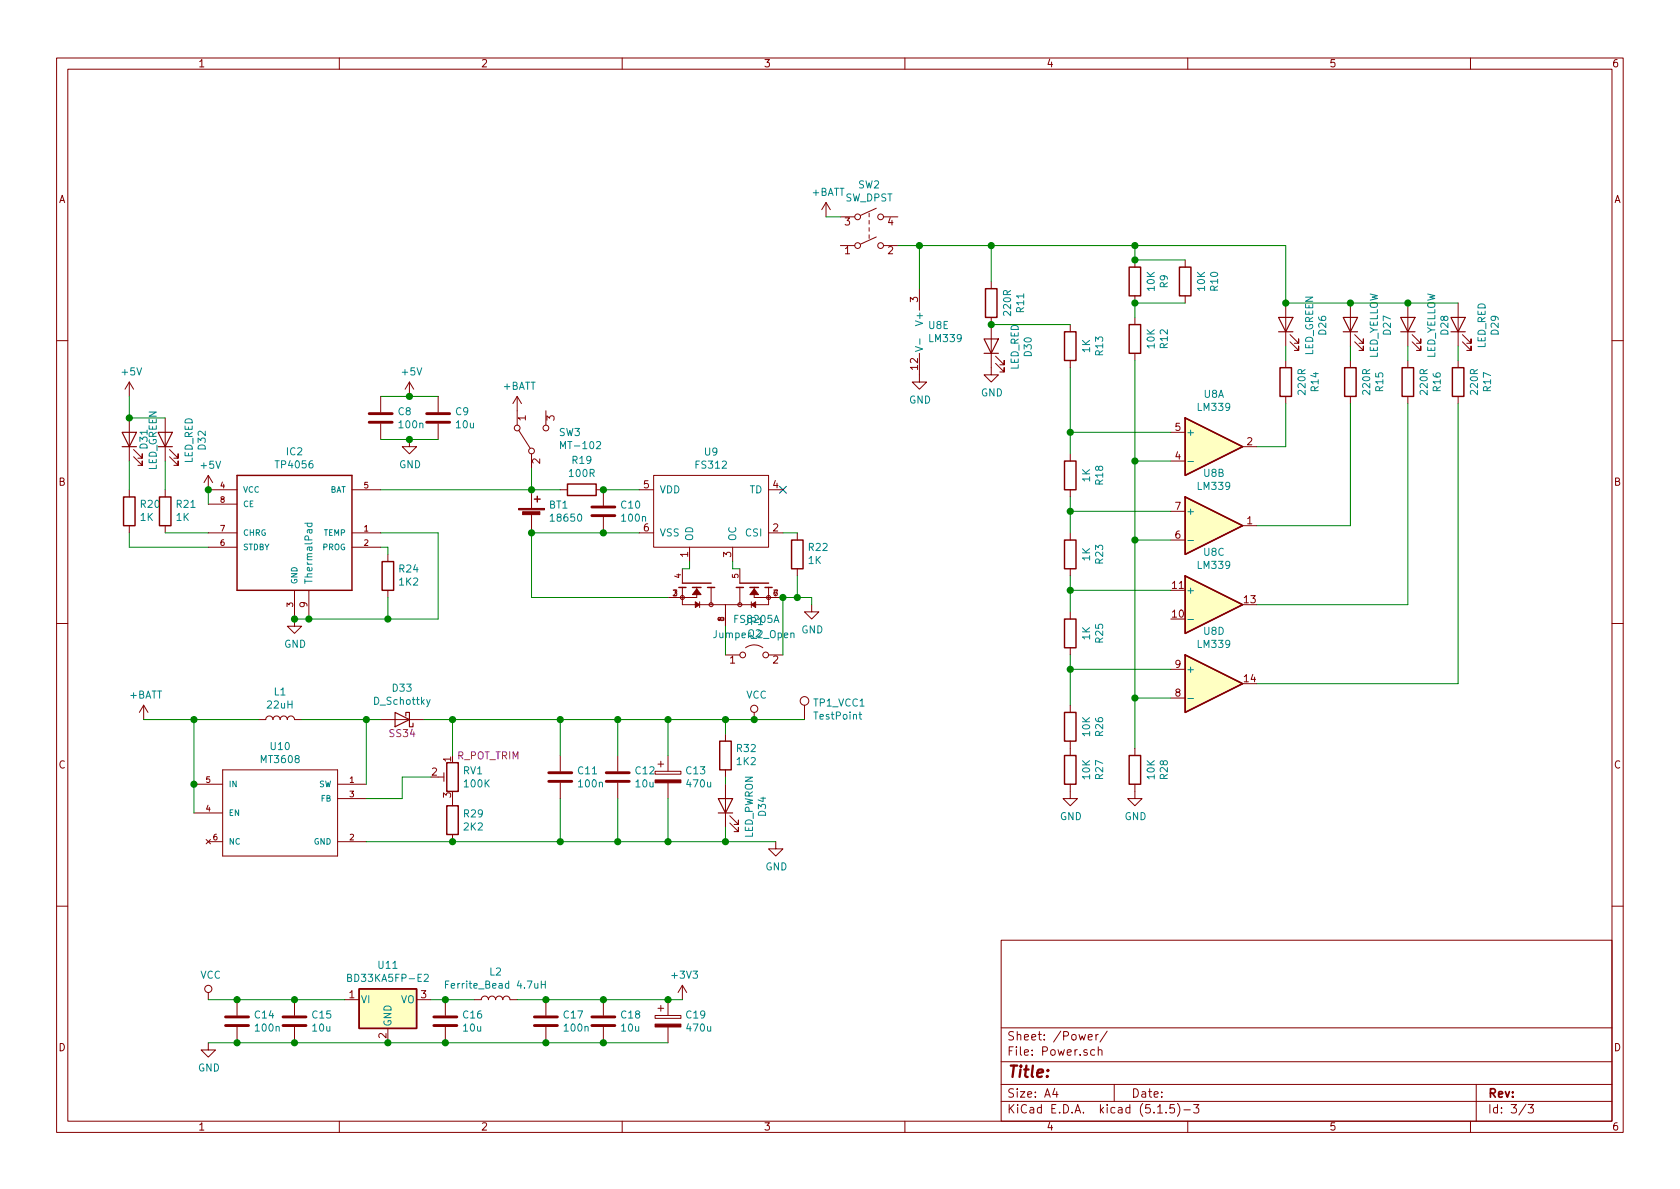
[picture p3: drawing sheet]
EESchema Schematic File Version 4
EELAYER 30 0
EELAYER END
$Descr A4 11693 8268
encoding utf-8
Sheet 3 3
Title ""
Date ""
Rev ""
Comp ""
Comment1 ""
Comment2 ""
Comment3 ""
Comment4 ""
$EndDescr
$Comp
L TrackRay_Library:FS8205A Q2
U 1 1
P 5050 4150
F 0 "Q2" V 5300 4300 50  0000 L CNN
F 1 "FS8205A" V 5200 4200 50  0000 L CNN
F 2 "Package_SO:TSSOP-8_4.4x3mm_P0.65mm" H 5050 4150 50  0001 L BNN
F 3 "IPC 7351B" H 5050 4150 50  0001 L BNN
F 4 "1.2mm" H 5050 4150 50  0001 L BNN "Field4"
F 5 "Fortune Semiconductor" H 5050 4150 50  0001 L BNN "Field5"
F 6 "1.7" H 5050 4150 50  0001 L BNN "Field6"
	1    5050 4150
	0    1    1    0   
$EndComp
$Comp
L TrackRay_Library:FS312 U9
U 1 1
P 4950 3200
F 0 "U9" H 4950 3265 50  0000 C CNN
F 1 "FS312" H 4950 3174 50  0000 C CNN
F 2 "Package_TO_SOT_SMD:SOT-23-6" H 4950 3200 50  0001 C CNN
F 3 "" H 4950 3200 50  0001 C CNN
	1    4950 3200
	1    0    0    -1  
$EndComp
$Comp
L Device:Battery_Cell BT1
U 1 1
P 3700 3600
F 0 "BT1" H 3818 3696 50  0000 L CNN
F 1 "18650" H 3818 3605 50  0000 L CNN
F 2 "Battery:BatteryHolder_MPD_BH-18650-PC2" V 3700 3660 50  0001 C CNN
F 3 "~" V 3700 3660 50  0001 C CNN
	1    3700 3600
	1    0    0    -1  
$EndComp
$Comp
L Device:R R19
U 1 1
P 4050 3400
F 0 "R19" V 3843 3400 50  0000 C CNN
F 1 "100R" V 3934 3400 50  0000 C CNN
F 2 "Resistor_SMD:R_0805_2012Metric" V 3980 3400 50  0001 C CNN
F 3 "~" H 4050 3400 50  0001 C CNN
	1    4050 3400
	0    1    1    0   
$EndComp
Wire Wire Line
	4450 3700 4200 3700
Wire Wire Line
	3700 3400 3900 3400
Wire Wire Line
	4200 3400 4450 3400
$Comp
L Device:C C10
U 1 1
P 4200 3550
F 0 "C10" H 4315 3596 50  0000 L CNN
F 1 "100n" H 4315 3505 50  0000 L CNN
F 2 "Capacitor_SMD:C_0805_2012Metric" H 4238 3400 50  0001 C CNN
F 3 "~" H 4200 3550 50  0001 C CNN
	1    4200 3550
	1    0    0    -1  
$EndComp
Connection ~ 4200 3400
Connection ~ 4200 3700
Wire Wire Line
	4200 3700 3700 3700
Wire Wire Line
	4750 3950 4800 3950
Wire Wire Line
	4800 3950 4800 3900
Wire Wire Line
	5150 3950 5100 3950
Wire Wire Line
	5100 3950 5100 3900
Wire Wire Line
	3700 4150 3700 3700
Connection ~ 3700 3700
Wire Wire Line
	5650 4150 5650 4200
$Comp
L power:GND #PWR049
U 1 1
P 5650 4200
F 0 "#PWR049" H 5650 3950 50  0001 C CNN
F 1 "GND" H 5655 4027 50  0000 C CNN
F 2 "" H 5650 4200 50  0001 C CNN
F 3 "" H 5650 4200 50  0001 C CNN
	1    5650 4200
	1    0    0    -1  
$EndComp
$Comp
L Device:R R22
U 1 1
P 5550 3850
F 0 "R22" H 5480 3804 50  0000 R CNN
F 1 "1K" H 5480 3895 50  0000 R CNN
F 2 "Resistor_SMD:R_0805_2012Metric" V 5480 3850 50  0001 C CNN
F 3 "~" H 5550 3850 50  0001 C CNN
	1    5550 3850
	-1   0    0    1   
$EndComp
Wire Wire Line
	5450 3700 5550 3700
Wire Wire Line
	5550 4000 5550 4150
Connection ~ 5550 4150
Wire Wire Line
	5550 4150 5650 4150
NoConn ~ 5450 3400
$Comp
L power:+BATT #PWR046
U 1 1
P 3600 2850
F 0 "#PWR046" H 3600 2700 50  0001 C CNN
F 1 "+BATT" H 3615 3023 50  0000 C CNN
F 2 "" H 3600 2850 50  0001 C CNN
F 3 "" H 3600 2850 50  0001 C CNN
	1    3600 2850
	1    0    0    -1  
$EndComp
Connection ~ 3700 3400
Wire Wire Line
	3700 3250 3700 3400
$Comp
L power:GND #PWR050
U 1 1
P 2050 4300
F 0 "#PWR050" H 2050 4050 50  0001 C CNN
F 1 "GND" H 2055 4127 50  0000 C CNN
F 2 "" H 2050 4300 50  0001 C CNN
F 3 "" H 2050 4300 50  0001 C CNN
	1    2050 4300
	1    0    0    -1  
$EndComp
Wire Wire Line
	3700 3400 2650 3400
$Comp
L Device:R R24
U 1 1
P 2700 4000
F 0 "R24" H 2630 3954 50  0000 R CNN
F 1 "1K2" H 2630 4045 50  0000 R CNN
F 2 "Resistor_SMD:R_0805_2012Metric" V 2630 4000 50  0001 C CNN
F 3 "~" H 2700 4000 50  0001 C CNN
	1    2700 4000
	-1   0    0    1   
$EndComp
Wire Wire Line
	2700 3850 2700 3800
Wire Wire Line
	2700 3800 2650 3800
Wire Wire Line
	2700 4150 2700 4300
$Comp
L power:+5V #PWR048
U 1 1
P 1450 3400
F 0 "#PWR048" H 1450 3250 50  0001 C CNN
F 1 "+5V" H 1465 3573 50  0000 C CNN
F 2 "" H 1450 3400 50  0001 C CNN
F 3 "" H 1450 3400 50  0001 C CNN
	1    1450 3400
	1    0    0    -1  
$EndComp
Wire Wire Line
	2650 3700 3050 3700
Wire Wire Line
	3050 3700 3050 4300
Wire Wire Line
	3050 4300 2700 4300
Connection ~ 2700 4300
$Comp
L Device:C C?
U 1 1
P 2650 2900
AR Path="/5E4564D5" Ref="C?"  Part="1" 
AR Path="/5E5ABCE4/5E4564D5" Ref="C8"  Part="1" 
F 0 "C8" H 2765 2946 50  0000 L CNN
F 1 "100n" H 2765 2855 50  0000 L CNN
F 2 "Capacitor_SMD:C_0805_2012Metric" H 2688 2750 50  0001 C CNN
F 3 "~" H 2650 2900 50  0001 C CNN
	1    2650 2900
	1    0    0    -1  
$EndComp
$Comp
L Device:C C?
U 1 1
P 3050 2900
AR Path="/5E4564DB" Ref="C?"  Part="1" 
AR Path="/5E5ABCE4/5E4564DB" Ref="C9"  Part="1" 
F 0 "C9" H 3165 2946 50  0000 L CNN
F 1 "10u" H 3165 2855 50  0000 L CNN
F 2 "Capacitor_SMD:C_0805_2012Metric" H 3088 2750 50  0001 C CNN
F 3 "~" H 3050 2900 50  0001 C CNN
	1    3050 2900
	1    0    0    -1  
$EndComp
Wire Wire Line
	2650 2750 2850 2750
Wire Wire Line
	2650 3050 2850 3050
$Comp
L power:GND #PWR?
U 1 1
P 2850 3050
AR Path="/5E4564E3" Ref="#PWR?"  Part="1" 
AR Path="/5E5ABCE4/5E4564E3" Ref="#PWR047"  Part="1" 
F 0 "#PWR047" H 2850 2800 50  0001 C CNN
F 1 "GND" H 2855 2877 50  0000 C CNN
F 2 "" H 2850 3050 50  0001 C CNN
F 3 "" H 2850 3050 50  0001 C CNN
	1    2850 3050
	1    0    0    -1  
$EndComp
Connection ~ 2850 3050
Wire Wire Line
	2850 3050 3050 3050
$Comp
L power:+5V #PWR?
U 1 1
P 2850 2750
AR Path="/5E4564EB" Ref="#PWR?"  Part="1" 
AR Path="/5E5ABCE4/5E4564EB" Ref="#PWR045"  Part="1" 
F 0 "#PWR045" H 2850 2600 50  0001 C CNN
F 1 "+5V" H 2865 2923 50  0000 C CNN
F 2 "" H 2850 2750 50  0001 C CNN
F 3 "" H 2850 2750 50  0001 C CNN
	1    2850 2750
	1    0    0    -1  
$EndComp
Connection ~ 2850 2750
Wire Wire Line
	2850 2750 3050 2750
$Comp
L Device:R R21
U 1 1
P 1150 3550
F 0 "R21" H 1080 3504 50  0000 R CNN
F 1 "1K" H 1080 3595 50  0000 R CNN
F 2 "Resistor_SMD:R_0805_2012Metric" V 1080 3550 50  0001 C CNN
F 3 "~" H 1150 3550 50  0001 C CNN
	1    1150 3550
	-1   0    0    1   
$EndComp
$Comp
L Device:R R20
U 1 1
P 900 3550
F 0 "R20" H 830 3504 50  0000 R CNN
F 1 "1K" H 830 3595 50  0000 R CNN
F 2 "Resistor_SMD:R_0805_2012Metric" V 830 3550 50  0001 C CNN
F 3 "~" H 900 3550 50  0001 C CNN
	1    900  3550
	-1   0    0    1   
$EndComp
Connection ~ 2050 4300
Wire Wire Line
	2700 4300 2150 4300
$Comp
L TrackRay_Library:TP4056 IC2
U 1 1
P 2050 3700
F 0 "IC2" H 2050 4267 50  0000 C CNN
F 1 "TP4056" H 2050 4176 50  0000 C CNN
F 2 "Package_SO:SOIC-8-1EP_3.9x4.9mm_P1.27mm_EP2.514x3.2mm_ThermalVias" H 2050 3700 50  0001 L BNN
F 3 "" H 2050 3700 50  0001 C CNN
	1    2050 3700
	1    0    0    -1  
$EndComp
Wire Wire Line
	1450 3800 900  3800
Wire Wire Line
	900  3800 900  3700
Wire Wire Line
	1150 3700 1450 3700
$Comp
L Device:LED D?
U 1 1
P 900 3050
AR Path="/5E3F1355/5E468EBE" Ref="D?"  Part="1" 
AR Path="/5E5ABCE4/5E468EBE" Ref="D31"  Part="1" 
F 0 "D31" H 900 2950 50  0000 C CNN
F 1 "LED_GREEN" H 893 2886 50  0000 C CNN
F 2 "LED_THT:LED_D3.0mm" H 900 3050 50  0001 C CNN
F 3 "~" H 900 3050 50  0001 C CNN
	1    900  3050
	0    -1   -1   0   
$EndComp
Wire Wire Line
	900  3200 900  3400
Wire Wire Line
	1150 3200 1150 3400
$Comp
L power:+5V #PWR044
U 1 1
P 900 2750
F 0 "#PWR044" H 900 2600 50  0001 C CNN
F 1 "+5V" H 915 2923 50  0000 C CNN
F 2 "" H 900 2750 50  0001 C CNN
F 3 "" H 900 2750 50  0001 C CNN
	1    900  2750
	1    0    0    -1  
$EndComp
Wire Wire Line
	900  2750 900  2900
Wire Wire Line
	1150 2900 900  2900
Connection ~ 900  2900
Wire Wire Line
	1450 3500 1450 3400
Connection ~ 1450 3400
$Comp
L Device:C C?
U 1 1
P 1650 7100
AR Path="/5E472C18" Ref="C?"  Part="1" 
AR Path="/5E5ABCE4/5E472C18" Ref="C14"  Part="1" 
F 0 "C14" H 1765 7146 50  0000 L CNN
F 1 "100n" H 1765 7055 50  0000 L CNN
F 2 "Capacitor_SMD:C_0805_2012Metric" H 1688 6950 50  0001 C CNN
F 3 "~" H 1650 7100 50  0001 C CNN
	1    1650 7100
	1    0    0    -1  
$EndComp
$Comp
L Device:C C?
U 1 1
P 2050 7100
AR Path="/5E472C1E" Ref="C?"  Part="1" 
AR Path="/5E5ABCE4/5E472C1E" Ref="C15"  Part="1" 
F 0 "C15" H 2165 7146 50  0000 L CNN
F 1 "10u" H 2165 7055 50  0000 L CNN
F 2 "Capacitor_SMD:C_0805_2012Metric" H 2088 6950 50  0001 C CNN
F 3 "~" H 2050 7100 50  0001 C CNN
	1    2050 7100
	1    0    0    -1  
$EndComp
Wire Wire Line
	1650 7250 1450 7250
$Comp
L power:GND #PWR?
U 1 1
P 1450 7250
AR Path="/5E472C26" Ref="#PWR?"  Part="1" 
AR Path="/5E5ABCE4/5E472C26" Ref="#PWR058"  Part="1" 
F 0 "#PWR058" H 1450 7000 50  0001 C CNN
F 1 "GND" H 1455 7077 50  0000 C CNN
F 2 "" H 1450 7250 50  0001 C CNN
F 3 "" H 1450 7250 50  0001 C CNN
	1    1450 7250
	1    0    0    -1  
$EndComp
$Comp
L Device:C C?
U 1 1
P 3800 7100
AR Path="/5E473DC1" Ref="C?"  Part="1" 
AR Path="/5E5ABCE4/5E473DC1" Ref="C17"  Part="1" 
F 0 "C17" H 3915 7146 50  0000 L CNN
F 1 "100n" H 3915 7055 50  0000 L CNN
F 2 "Capacitor_SMD:C_0805_2012Metric" H 3838 6950 50  0001 C CNN
F 3 "~" H 3800 7100 50  0001 C CNN
	1    3800 7100
	1    0    0    -1  
$EndComp
$Comp
L Device:C C?
U 1 1
P 4200 7100
AR Path="/5E473DC7" Ref="C?"  Part="1" 
AR Path="/5E5ABCE4/5E473DC7" Ref="C18"  Part="1" 
F 0 "C18" H 4315 7146 50  0000 L CNN
F 1 "10u" H 4315 7055 50  0000 L CNN
F 2 "Capacitor_SMD:C_0805_2012Metric" H 4238 6950 50  0001 C CNN
F 3 "~" H 4200 7100 50  0001 C CNN
	1    4200 7100
	1    0    0    -1  
$EndComp
$Comp
L Device:CP C19
U 1 1
P 4650 7100
F 0 "C19" H 4768 7146 50  0000 L CNN
F 1 "470u" H 4768 7055 50  0000 L CNN
F 2 "Capacitor_THT:CP_Radial_D10.0mm_P5.00mm" H 4688 6950 50  0001 C CNN
F 3 "~" H 4650 7100 50  0001 C CNN
	1    4650 7100
	1    0    0    -1  
$EndComp
Wire Wire Line
	4650 6950 4750 6950
Connection ~ 4200 6950
Wire Wire Line
	4650 7250 4200 7250
Connection ~ 4200 7250
$Comp
L power:+3V3 #PWR057
U 1 1
P 4750 6950
F 0 "#PWR057" H 4750 6800 50  0001 C CNN
F 1 "+3V3" H 4765 7123 50  0000 C CNN
F 2 "" H 4750 6950 50  0001 C CNN
F 3 "" H 4750 6950 50  0001 C CNN
	1    4750 6950
	1    0    0    -1  
$EndComp
Wire Wire Line
	3800 6950 4200 6950
Wire Wire Line
	1650 6950 1450 6950
Wire Wire Line
	2400 6950 2050 6950
Connection ~ 2050 6950
Connection ~ 1650 6950
Wire Wire Line
	1650 6950 2050 6950
Connection ~ 2050 7250
$Comp
L Device:L L2
U 1 1
P 3450 6950
F 0 "L2" V 3640 6950 50  0000 C CNN
F 1 "Ferrite_Bead 4.7uH" V 3549 6950 50  0000 C CNN
F 2 "Inductor_SMD:L_1206_3216Metric" H 3450 6950 50  0001 C CNN
F 3 "~" H 3450 6950 50  0001 C CNN
F 4 "C1049" V 3450 6950 50  0001 C CNN "LCSC2"
	1    3450 6950
	0    -1   -1   0   
$EndComp
$Comp
L Device:C C?
U 1 1
P 3100 7100
AR Path="/5E48189B" Ref="C?"  Part="1" 
AR Path="/5E5ABCE4/5E48189B" Ref="C16"  Part="1" 
F 0 "C16" H 3215 7146 50  0000 L CNN
F 1 "10u" H 3215 7055 50  0000 L CNN
F 2 "Capacitor_SMD:C_0805_2012Metric" H 3138 6950 50  0001 C CNN
F 3 "~" H 3100 7100 50  0001 C CNN
	1    3100 7100
	1    0    0    -1  
$EndComp
Connection ~ 3800 7250
Connection ~ 3100 7250
Wire Wire Line
	3100 7250 3800 7250
Wire Wire Line
	3800 6950 3600 6950
Connection ~ 3800 6950
Wire Wire Line
	3300 6950 3100 6950
Connection ~ 3100 6950
Wire Wire Line
	3100 6950 3000 6950
Wire Wire Line
	3800 7250 4200 7250
Connection ~ 1650 7250
Wire Wire Line
	1650 7250 2050 7250
Connection ~ 4650 6950
Wire Wire Line
	4650 6950 4200 6950
$Comp
L Device:D_Schottky D33
U 1 1
P 2800 5000
F 0 "D33" H 2800 4784 50  0000 C CNN
F 1 "D_Schottky" H 2800 4875 50  0000 C CNN
F 2 "Diode_SMD:D_SMA" H 2800 5000 50  0001 C CNN
F 3 "~" H 2800 5000 50  0001 C CNN
F 4 "SS34" H 2800 5100 50  0000 C CNN "Model"
F 5 "C8678" H 2800 5000 50  0001 C CNN "LCSC"
	1    2800 5000
	-1   0    0    1   
$EndComp
$Comp
L Device:L L1
U 1 1
P 1950 5000
F 0 "L1" V 2140 5000 50  0000 C CNN
F 1 "22uH" V 2049 5000 50  0000 C CNN
F 2 "Inductor_SMD:L_12x12mm_H6mm" H 1950 5000 50  0001 C CNN
F 3 "~" H 1950 5000 50  0001 C CNN
F 4 "C169385" V 1950 5000 50  0001 C CNN "LCSC"
	1    1950 5000
	0    -1   -1   0   
$EndComp
$Comp
L Device:R R29
U 1 1
P 3150 5700
F 0 "R29" H 3220 5746 50  0000 L CNN
F 1 "2K2" H 3220 5655 50  0000 L CNN
F 2 "Resistor_SMD:R_0805_2012Metric" V 3080 5700 50  0001 C CNN
F 3 "~" H 3150 5700 50  0001 C CNN
	1    3150 5700
	1    0    0    -1  
$EndComp
$Comp
L power:+BATT #PWR051
U 1 1
P 1000 5000
F 0 "#PWR051" H 1000 4850 50  0001 C CNN
F 1 "+BATT" H 1015 5173 50  0000 C CNN
F 2 "" H 1000 5000 50  0001 C CNN
F 3 "" H 1000 5000 50  0001 C CNN
	1    1000 5000
	1    0    0    -1  
$EndComp
Wire Wire Line
	2550 5450 2550 5000
Wire Wire Line
	2550 5000 2100 5000
Wire Wire Line
	1800 5000 1350 5000
Wire Wire Line
	1350 5000 1000 5000
Connection ~ 1350 5000
Wire Wire Line
	2650 5000 2550 5000
Connection ~ 2550 5000
$Comp
L Device:R_POT_TRIM RV1
U 1 1
P 3150 5400
F 0 "RV1" H 3080 5446 50  0000 R CNN
F 1 "100K" H 3080 5355 50  0000 R CNN
F 2 "Potentiometer_THT:Potentiometer_Bourns_3296W_Vertical" H 3150 5400 50  0001 C CNN
F 3 "~" H 3150 5400 50  0001 C CNN
F 4 "R_POT_TRIM" H 2900 5550 50  0000 C CNN "Model"
	1    3150 5400
	-1   0    0    -1  
$EndComp
$Comp
L power:GND #PWR?
U 1 1
P 5400 5850
AR Path="/5E591CB5" Ref="#PWR?"  Part="1" 
AR Path="/5E5ABCE4/5E591CB5" Ref="#PWR055"  Part="1" 
F 0 "#PWR055" H 5400 5600 50  0001 C CNN
F 1 "GND" H 5405 5677 50  0000 C CNN
F 2 "" H 5400 5850 50  0001 C CNN
F 3 "" H 5400 5850 50  0001 C CNN
	1    5400 5850
	1    0    0    -1  
$EndComp
Wire Wire Line
	3150 5250 3150 5000
Wire Wire Line
	3150 5000 2950 5000
Wire Wire Line
	3000 5400 2800 5400
Connection ~ 3150 5850
Wire Wire Line
	3150 5850 2550 5850
Wire Wire Line
	2800 5400 2800 5550
Wire Wire Line
	2800 5550 2550 5550
$Comp
L power:VCC #PWR052
U 1 1
P 5250 5000
F 0 "#PWR052" H 5250 4850 50  0001 C CNN
F 1 "VCC" H 5267 5173 50  0000 C CNN
F 2 "" H 5250 5000 50  0001 C CNN
F 3 "" H 5250 5000 50  0001 C CNN
	1    5250 5000
	1    0    0    -1  
$EndComp
Connection ~ 3150 5000
$Comp
L Device:C C?
U 1 1
P 3900 5400
AR Path="/5E5629DC" Ref="C?"  Part="1" 
AR Path="/5E5ABCE4/5E5629DC" Ref="C11"  Part="1" 
F 0 "C11" H 4015 5446 50  0000 L CNN
F 1 "100n" H 4015 5355 50  0000 L CNN
F 2 "Capacitor_SMD:C_0805_2012Metric" H 3938 5250 50  0001 C CNN
F 3 "~" H 3900 5400 50  0001 C CNN
	1    3900 5400
	1    0    0    -1  
$EndComp
Wire Wire Line
	3150 5000 3900 5000
Connection ~ 3900 5000
Wire Wire Line
	3900 5250 3900 5000
$Comp
L Device:CP C13
U 1 1
P 4650 5400
F 0 "C13" H 4768 5446 50  0000 L CNN
F 1 "470u" H 4768 5355 50  0000 L CNN
F 2 "Capacitor_THT:CP_Radial_D10.0mm_P5.00mm" H 4688 5250 50  0001 C CNN
F 3 "~" H 4650 5400 50  0001 C CNN
	1    4650 5400
	1    0    0    -1  
$EndComp
$Comp
L Device:C C?
U 1 1
P 4300 5400
AR Path="/5E5629E2" Ref="C?"  Part="1" 
AR Path="/5E5ABCE4/5E5629E2" Ref="C12"  Part="1" 
F 0 "C12" H 4415 5446 50  0000 L CNN
F 1 "10u" H 4415 5355 50  0000 L CNN
F 2 "Capacitor_SMD:C_0805_2012Metric" H 4338 5250 50  0001 C CNN
F 3 "~" H 4300 5400 50  0001 C CNN
	1    4300 5400
	1    0    0    -1  
$EndComp
Wire Wire Line
	4300 5250 4300 5000
Wire Wire Line
	3900 5000 4300 5000
Connection ~ 4300 5000
Wire Wire Line
	4300 5000 4650 5000
Wire Wire Line
	4650 5250 4650 5000
Connection ~ 4650 5000
Wire Wire Line
	4650 5550 4650 5850
Connection ~ 4650 5850
Wire Wire Line
	4650 5850 4300 5850
Wire Wire Line
	4300 5550 4300 5850
Connection ~ 4300 5850
Wire Wire Line
	3900 5550 3900 5850
Wire Wire Line
	3150 5850 3900 5850
Connection ~ 3900 5850
Wire Wire Line
	3900 5850 4300 5850
$Comp
L Comparator:LM339 U?
U 1 1
P 8450 3100
AR Path="/5E53EC62" Ref="U?"  Part="1" 
AR Path="/5E5ABCE4/5E53EC62" Ref="U8"  Part="1" 
F 0 "U8" H 8450 3467 50  0000 C CNN
F 1 "LM339" H 8450 3376 50  0000 C CNN
F 2 "Package_SO:TSSOP-14_4.4x5mm_P0.65mm" H 8400 3200 50  0001 C CNN
F 3 "https://www.st.com/resource/en/datasheet/lm139.pdf" H 8500 3300 50  0001 C CNN
	1    8450 3100
	1    0    0    -1  
$EndComp
$Comp
L Comparator:LM339 U?
U 2 1
P 8450 3650
AR Path="/5E53EC68" Ref="U?"  Part="2" 
AR Path="/5E5ABCE4/5E53EC68" Ref="U8"  Part="2" 
F 0 "U8" H 8450 4017 50  0000 C CNN
F 1 "LM339" H 8450 3926 50  0000 C CNN
F 2 "Package_SO:TSSOP-14_4.4x5mm_P0.65mm" H 8400 3750 50  0001 C CNN
F 3 "https://www.st.com/resource/en/datasheet/lm139.pdf" H 8500 3850 50  0001 C CNN
	2    8450 3650
	1    0    0    -1  
$EndComp
$Comp
L Comparator:LM339 U?
U 3 1
P 8450 4200
AR Path="/5E53EC6E" Ref="U?"  Part="3" 
AR Path="/5E5ABCE4/5E53EC6E" Ref="U8"  Part="3" 
F 0 "U8" H 8450 4567 50  0000 C CNN
F 1 "LM339" H 8450 4476 50  0000 C CNN
F 2 "Package_SO:TSSOP-14_4.4x5mm_P0.65mm" H 8400 4300 50  0001 C CNN
F 3 "https://www.st.com/resource/en/datasheet/lm139.pdf" H 8500 4400 50  0001 C CNN
	3    8450 4200
	1    0    0    -1  
$EndComp
$Comp
L Comparator:LM339 U?
U 4 1
P 8450 4750
AR Path="/5E53EC74" Ref="U?"  Part="4" 
AR Path="/5E5ABCE4/5E53EC74" Ref="U8"  Part="4" 
F 0 "U8" H 8450 5117 50  0000 C CNN
F 1 "LM339" H 8450 5026 50  0000 C CNN
F 2 "Package_SO:TSSOP-14_4.4x5mm_P0.65mm" H 8400 4850 50  0001 C CNN
F 3 "https://www.st.com/resource/en/datasheet/lm139.pdf" H 8500 4950 50  0001 C CNN
	4    8450 4750
	1    0    0    -1  
$EndComp
$Comp
L Comparator:LM339 U?
U 5 1
P 6500 2300
AR Path="/5E53EC7A" Ref="U?"  Part="5" 
AR Path="/5E5ABCE4/5E53EC7A" Ref="U8"  Part="5" 
F 0 "U8" H 6458 2346 50  0000 L CNN
F 1 "LM339" H 6458 2255 50  0000 L CNN
F 2 "Package_SO:TSSOP-14_4.4x5mm_P0.65mm" H 6450 2400 50  0001 C CNN
F 3 "https://www.st.com/resource/en/datasheet/lm139.pdf" H 6550 2500 50  0001 C CNN
	5    6500 2300
	1    0    0    -1  
$EndComp
Connection ~ 1350 5450
Wire Wire Line
	1350 5650 1350 5450
Wire Wire Line
	1350 5000 1350 5450
$Comp
L TrackRay_Library:MT3608 U10
U 1 1
P 1950 5650
F 0 "U10" H 1950 6115 50  0000 C CNN
F 1 "MT3608" H 1950 6024 50  0000 C CNN
F 2 "Package_TO_SOT_SMD:SOT-23-6" H 1950 5650 50  0001 L BNN
F 3 "1.0" H 1950 5650 50  0001 L BNN
F 4 "IPC-7351B" H 1950 5650 50  0001 L BNN "Field4"
F 5 "1.45mm" H 1950 5650 50  0001 L BNN "Field5"
F 6 "Aero Semi" H 1950 5650 50  0001 L BNN "Field6"
	1    1950 5650
	1    0    0    -1  
$EndComp
$Comp
L power:GND #PWR043
U 1 1
P 6400 2600
F 0 "#PWR043" H 6400 2350 50  0001 C CNN
F 1 "GND" H 6405 2427 50  0000 C CNN
F 2 "" H 6400 2600 50  0001 C CNN
F 3 "" H 6400 2600 50  0001 C CNN
	1    6400 2600
	1    0    0    -1  
$EndComp
$Comp
L Device:LED D?
U 1 1
P 10150 2250
AR Path="/5E3F1355/5E671172" Ref="D?"  Part="1" 
AR Path="/5E5ABCE4/5E671172" Ref="D29"  Part="1" 
F 0 "D29" H 10143 1995 50  0000 C CNN
F 1 "LED_RED" H 10143 2086 50  0000 C CNN
F 2 "LED_THT:LED_D3.0mm" H 10150 2250 50  0001 C CNN
F 3 "~" H 10150 2250 50  0001 C CNN
	1    10150 2250
	0    -1   -1   0   
$EndComp
$Comp
L Device:LED D?
U 1 1
P 6900 2400
AR Path="/5E3F1355/5E67387C" Ref="D?"  Part="1" 
AR Path="/5E5ABCE4/5E67387C" Ref="D30"  Part="1" 
F 0 "D30" H 6893 2145 50  0000 C CNN
F 1 "LED_RED" H 6893 2236 50  0000 C CNN
F 2 "LED_THT:LED_D3.0mm" H 6900 2400 50  0001 C CNN
F 3 "~" H 6900 2400 50  0001 C CNN
	1    6900 2400
	0    -1   -1   0   
$EndComp
$Comp
L Device:LED D?
U 1 1
P 9400 2250
AR Path="/5E3F1355/5E675C68" Ref="D?"  Part="1" 
AR Path="/5E5ABCE4/5E675C68" Ref="D27"  Part="1" 
F 0 "D27" H 9393 1995 50  0000 C CNN
F 1 "LED_YELLOW" H 9393 2086 50  0000 C CNN
F 2 "LED_THT:LED_D3.0mm" H 9400 2250 50  0001 C CNN
F 3 "~" H 9400 2250 50  0001 C CNN
	1    9400 2250
	0    -1   -1   0   
$EndComp
$Comp
L Device:LED D?
U 1 1
P 9800 2250
AR Path="/5E3F1355/5E6761C3" Ref="D?"  Part="1" 
AR Path="/5E5ABCE4/5E6761C3" Ref="D28"  Part="1" 
F 0 "D28" H 9793 1995 50  0000 C CNN
F 1 "LED_YELLOW" H 9793 2086 50  0000 C CNN
F 2 "LED_THT:LED_D3.0mm" H 9800 2250 50  0001 C CNN
F 3 "~" H 9800 2250 50  0001 C CNN
	1    9800 2250
	0    -1   -1   0   
$EndComp
$Comp
L Device:LED D?
U 1 1
P 8950 2250
AR Path="/5E3F1355/5E676A6A" Ref="D?"  Part="1" 
AR Path="/5E5ABCE4/5E676A6A" Ref="D26"  Part="1" 
F 0 "D26" H 8943 1995 50  0000 C CNN
F 1 "LED_GREEN" H 8943 2086 50  0000 C CNN
F 2 "LED_THT:LED_D3.0mm" H 8950 2250 50  0001 C CNN
F 3 "~" H 8950 2250 50  0001 C CNN
	1    8950 2250
	0    -1   -1   0   
$EndComp
$Comp
L Device:R R11
U 1 1
P 6900 2100
F 0 "R11" V 6693 2100 50  0000 C CNN
F 1 "220R" V 6784 2100 50  0000 C CNN
F 2 "Resistor_SMD:R_0805_2012Metric" V 6830 2100 50  0001 C CNN
F 3 "~" H 6900 2100 50  0001 C CNN
	1    6900 2100
	-1   0    0    1   
$EndComp
$Comp
L power:+BATT #PWR041
U 1 1
P 5750 1500
F 0 "#PWR041" H 5750 1350 50  0001 C CNN
F 1 "+BATT" H 5765 1673 50  0000 C CNN
F 2 "" H 5750 1500 50  0001 C CNN
F 3 "" H 5750 1500 50  0001 C CNN
	1    5750 1500
	1    0    0    -1  
$EndComp
$Comp
L power:GND #PWR042
U 1 1
P 6900 2550
F 0 "#PWR042" H 6900 2300 50  0001 C CNN
F 1 "GND" H 6905 2377 50  0000 C CNN
F 2 "" H 6900 2550 50  0001 C CNN
F 3 "" H 6900 2550 50  0001 C CNN
	1    6900 2550
	1    0    0    -1  
$EndComp
Connection ~ 6900 2250
$Comp
L Device:R R13
U 1 1
P 7450 2400
F 0 "R13" V 7243 2400 50  0000 C CNN
F 1 "1K" V 7334 2400 50  0000 C CNN
F 2 "Resistor_SMD:R_0805_2012Metric" V 7380 2400 50  0001 C CNN
F 3 "~" H 7450 2400 50  0001 C CNN
	1    7450 2400
	-1   0    0    1   
$EndComp
Wire Wire Line
	6900 2250 7450 2250
$Comp
L Device:R R18
U 1 1
P 7450 3300
F 0 "R18" V 7243 3300 50  0000 C CNN
F 1 "1K" V 7334 3300 50  0000 C CNN
F 2 "Resistor_SMD:R_0805_2012Metric" V 7380 3300 50  0001 C CNN
F 3 "~" H 7450 3300 50  0001 C CNN
	1    7450 3300
	-1   0    0    1   
$EndComp
$Comp
L Device:R R23
U 1 1
P 7450 3850
F 0 "R23" V 7243 3850 50  0000 C CNN
F 1 "1K" V 7334 3850 50  0000 C CNN
F 2 "Resistor_SMD:R_0805_2012Metric" V 7380 3850 50  0001 C CNN
F 3 "~" H 7450 3850 50  0001 C CNN
	1    7450 3850
	-1   0    0    1   
$EndComp
$Comp
L Device:R R25
U 1 1
P 7450 4400
F 0 "R25" V 7243 4400 50  0000 C CNN
F 1 "1K" V 7334 4400 50  0000 C CNN
F 2 "Resistor_SMD:R_0805_2012Metric" V 7380 4400 50  0001 C CNN
F 3 "~" H 7450 4400 50  0001 C CNN
	1    7450 4400
	-1   0    0    1   
$EndComp
$Comp
L Device:R R26
U 1 1
P 7450 5050
F 0 "R26" V 7243 5050 50  0000 C CNN
F 1 "10K" V 7334 5050 50  0000 C CNN
F 2 "Resistor_SMD:R_0805_2012Metric" V 7380 5050 50  0001 C CNN
F 3 "~" H 7450 5050 50  0001 C CNN
	1    7450 5050
	-1   0    0    1   
$EndComp
$Comp
L Device:R R27
U 1 1
P 7450 5350
F 0 "R27" V 7243 5350 50  0000 C CNN
F 1 "10K" V 7334 5350 50  0000 C CNN
F 2 "Resistor_SMD:R_0805_2012Metric" V 7380 5350 50  0001 C CNN
F 3 "~" H 7450 5350 50  0001 C CNN
	1    7450 5350
	-1   0    0    1   
$EndComp
$Comp
L power:GND #PWR053
U 1 1
P 7450 5500
F 0 "#PWR053" H 7450 5250 50  0001 C CNN
F 1 "GND" H 7455 5327 50  0000 C CNN
F 2 "" H 7450 5500 50  0001 C CNN
F 3 "" H 7450 5500 50  0001 C CNN
	1    7450 5500
	1    0    0    -1  
$EndComp
Wire Wire Line
	7450 4250 7450 4100
Wire Wire Line
	7450 2550 7450 3000
Wire Wire Line
	7450 3450 7450 3550
$Comp
L Device:R R9
U 1 1
P 7900 1950
F 0 "R9" V 7693 1950 50  0000 C CNN
F 1 "10K" V 7784 1950 50  0000 C CNN
F 2 "Resistor_SMD:R_0805_2012Metric" V 7830 1950 50  0001 C CNN
F 3 "~" H 7900 1950 50  0001 C CNN
	1    7900 1950
	-1   0    0    1   
$EndComp
$Comp
L Device:R R10
U 1 1
P 8250 1950
F 0 "R10" V 8043 1950 50  0000 C CNN
F 1 "10K" V 8134 1950 50  0000 C CNN
F 2 "Resistor_SMD:R_0805_2012Metric" V 8180 1950 50  0001 C CNN
F 3 "~" H 8250 1950 50  0001 C CNN
	1    8250 1950
	-1   0    0    1   
$EndComp
$Comp
L Device:R R12
U 1 1
P 7900 2350
F 0 "R12" V 7693 2350 50  0000 C CNN
F 1 "10K" V 7784 2350 50  0000 C CNN
F 2 "Resistor_SMD:R_0805_2012Metric" V 7830 2350 50  0001 C CNN
F 3 "~" H 7900 2350 50  0001 C CNN
	1    7900 2350
	-1   0    0    1   
$EndComp
Wire Wire Line
	7900 1800 8250 1800
Connection ~ 7900 1800
Wire Wire Line
	8250 2100 7900 2100
Wire Wire Line
	7900 2100 7900 2200
Connection ~ 7900 2100
$Comp
L Device:R R28
U 1 1
P 7900 5350
F 0 "R28" V 7693 5350 50  0000 C CNN
F 1 "10K" V 7784 5350 50  0000 C CNN
F 2 "Resistor_SMD:R_0805_2012Metric" V 7830 5350 50  0001 C CNN
F 3 "~" H 7900 5350 50  0001 C CNN
	1    7900 5350
	-1   0    0    1   
$EndComp
$Comp
L power:GND #PWR054
U 1 1
P 7900 5500
F 0 "#PWR054" H 7900 5250 50  0001 C CNN
F 1 "GND" H 7905 5327 50  0000 C CNN
F 2 "" H 7900 5500 50  0001 C CNN
F 3 "" H 7900 5500 50  0001 C CNN
	1    7900 5500
	1    0    0    -1  
$EndComp
Wire Wire Line
	7900 2500 7900 3200
Wire Wire Line
	8150 3200 7900 3200
Connection ~ 7900 3200
Wire Wire Line
	8150 3000 7450 3000
Connection ~ 7450 3000
Wire Wire Line
	7450 3000 7450 3150
Wire Wire Line
	8150 3550 7450 3550
Connection ~ 7450 3550
Wire Wire Line
	7450 3550 7450 3700
Wire Wire Line
	8150 3750 7900 3750
Wire Wire Line
	7900 3200 7900 3750
Connection ~ 7900 3750
Wire Wire Line
	8150 4100 7450 4100
Connection ~ 7450 4100
Wire Wire Line
	7450 4100 7450 4000
Wire Wire Line
	8150 4650 7450 4650
Wire Wire Line
	7450 4550 7450 4650
Connection ~ 7450 4650
Wire Wire Line
	7450 4650 7450 4900
Wire Wire Line
	8150 4850 7900 4850
Wire Wire Line
	7900 3750 7900 4850
Connection ~ 7900 4850
Wire Wire Line
	7900 4850 7900 5200
$Comp
L Device:R R14
U 1 1
P 8950 2650
F 0 "R14" V 8743 2650 50  0000 C CNN
F 1 "220R" V 8834 2650 50  0000 C CNN
F 2 "Resistor_SMD:R_0805_2012Metric" V 8880 2650 50  0001 C CNN
F 3 "~" H 8950 2650 50  0001 C CNN
	1    8950 2650
	-1   0    0    1   
$EndComp
$Comp
L Device:R R15
U 1 1
P 9400 2650
F 0 "R15" V 9193 2650 50  0000 C CNN
F 1 "220R" V 9284 2650 50  0000 C CNN
F 2 "Resistor_SMD:R_0805_2012Metric" V 9330 2650 50  0001 C CNN
F 3 "~" H 9400 2650 50  0001 C CNN
	1    9400 2650
	-1   0    0    1   
$EndComp
$Comp
L Device:R R16
U 1 1
P 9800 2650
F 0 "R16" V 9593 2650 50  0000 C CNN
F 1 "220R" V 9684 2650 50  0000 C CNN
F 2 "Resistor_SMD:R_0805_2012Metric" V 9730 2650 50  0001 C CNN
F 3 "~" H 9800 2650 50  0001 C CNN
	1    9800 2650
	-1   0    0    1   
$EndComp
$Comp
L Device:R R17
U 1 1
P 10150 2650
F 0 "R17" V 9943 2650 50  0000 C CNN
F 1 "220R" V 10034 2650 50  0000 C CNN
F 2 "Resistor_SMD:R_0805_2012Metric" V 10080 2650 50  0001 C CNN
F 3 "~" H 10150 2650 50  0001 C CNN
	1    10150 2650
	-1   0    0    1   
$EndComp
Wire Wire Line
	8950 2100 9400 2100
Connection ~ 8950 2100
Connection ~ 9400 2100
Wire Wire Line
	9400 2100 9800 2100
Connection ~ 9800 2100
Wire Wire Line
	9800 2100 10150 2100
Wire Wire Line
	8950 2500 8950 2400
Wire Wire Line
	9400 2500 9400 2400
Wire Wire Line
	9800 2500 9800 2400
Wire Wire Line
	10150 2500 10150 2400
Wire Wire Line
	8950 2800 8950 3100
Wire Wire Line
	8950 3100 8750 3100
Wire Wire Line
	9400 2800 9400 3650
Wire Wire Line
	9400 3650 8750 3650
Wire Wire Line
	8750 4200 9800 4200
Wire Wire Line
	9800 4200 9800 2800
Wire Wire Line
	8750 4750 10150 4750
Wire Wire Line
	10150 4750 10150 2800
$Comp
L Switch:SW_DPST SW?
U 1 1
P 6050 1600
AR Path="/5E8C111C" Ref="SW?"  Part="1" 
AR Path="/5E5ABCE4/5E8C111C" Ref="SW2"  Part="1" 
F 0 "SW2" H 6050 1925 50  0000 C CNN
F 1 "SW_DPST" H 6050 1834 50  0000 C CNN
F 2 "Button_Switch_THT:SW_TH_Tactile_Omron_B3F-10xx" H 6050 1600 50  0001 C CNN
F 3 "~" H 6050 1600 50  0001 C CNN
	1    6050 1600
	1    0    0    -1  
$EndComp
Wire Wire Line
	5850 1500 5750 1500
Wire Wire Line
	8950 1700 8950 2100
Wire Wire Line
	6250 1700 6400 1700
Wire Wire Line
	7900 1700 7900 1800
Connection ~ 7900 1700
Wire Wire Line
	7900 1700 8950 1700
Wire Wire Line
	6900 1700 6900 1950
Connection ~ 6900 1700
Wire Wire Line
	6900 1700 7900 1700
Wire Wire Line
	6400 2000 6400 1700
Connection ~ 6400 1700
Wire Wire Line
	6400 1700 6900 1700
Connection ~ 2150 4300
Wire Wire Line
	2150 4300 2050 4300
$Comp
L power:VCC #PWR0109
U 1 1
P 1450 6950
F 0 "#PWR0109" H 1450 6800 50  0001 C CNN
F 1 "VCC" H 1467 7123 50  0000 C CNN
F 2 "" H 1450 6950 50  0001 C CNN
F 3 "" H 1450 6950 50  0001 C CNN
	1    1450 6950
	1    0    0    -1  
$EndComp
$Comp
L Switch:SW_SPDT SW3
U 1 1
P 3700 3050
F 0 "SW3" V 3746 2862 50  0000 R CNN
F 1 "MT-102" V 3655 2862 50  0000 R CNN
F 2 "TrackRay_Library:TE_A101SYCQ04" H 3700 3050 50  0001 C CNN
F 3 "~" H 3700 3050 50  0001 C CNN
	1    3700 3050
	0    -1   -1   0   
$EndComp
$Comp
L Jumper:Jumper_2_Open JP1
U 1 1
P 5250 4550
F 0 "JP1" H 5250 4785 50  0000 C CNN
F 1 "Jumper_2_Open" H 5250 4694 50  0000 C CNN
F 2 "Jumper:SolderJumper-2_P1.3mm_Open_TrianglePad1.0x1.5mm" H 5250 4550 50  0001 C CNN
F 3 "~" H 5250 4550 50  0001 C CNN
	1    5250 4550
	1    0    0    -1  
$EndComp
Wire Wire Line
	3700 4150 4650 4150
Wire Wire Line
	5450 4550 5450 4150
Connection ~ 5450 4150
Wire Wire Line
	5050 4550 5050 4350
Wire Wire Line
	5450 4150 5550 4150
$Comp
L Connector:TestPoint TP1_VCC1
U 1 1
P 5600 5000
F 0 "TP1_VCC1" H 5658 5118 50  0000 L CNN
F 1 "TestPoint" H 5658 5027 50  0000 L CNN
F 2 "TestPoint:TestPoint_THTPad_D2.0mm_Drill1.0mm" H 5800 5000 50  0001 C CNN
F 3 "~" H 5800 5000 50  0001 C CNN
	1    5600 5000
	1    0    0    -1  
$EndComp
Wire Wire Line
	5600 5000 5250 5000
Connection ~ 5250 5000
$Comp
L Device:LED D?
U 1 1
P 1150 3050
AR Path="/5E3F1355/5E468EC4" Ref="D?"  Part="1" 
AR Path="/5E5ABCE4/5E468EC4" Ref="D32"  Part="1" 
F 0 "D32" H 1143 2795 50  0000 C CNN
F 1 "LED_RED" H 1143 2886 50  0000 C CNN
F 2 "LED_THT:LED_D3.0mm" H 1150 3050 50  0001 C CNN
F 3 "~" H 1150 3050 50  0001 C CNN
	1    1150 3050
	0    -1   -1   0   
$EndComp
$Comp
L Device:LED D?
U 1 1
P 5050 5600
AR Path="/5E3F1355/5EB9648D" Ref="D?"  Part="1" 
AR Path="/5E5ABCE4/5EB9648D" Ref="D34"  Part="1" 
F 0 "D34" H 5043 5345 50  0000 C CNN
F 1 "LED_PWRON" H 5043 5436 50  0000 C CNN
F 2 "LED_THT:LED_D3.0mm" H 5050 5600 50  0001 C CNN
F 3 "~" H 5050 5600 50  0001 C CNN
	1    5050 5600
	0    -1   -1   0   
$EndComp
$Comp
L Regulator_Linear:AP7361C-10E U11
U 1 1
P 2700 6950
F 0 "U11" H 2700 7192 50  0000 C CNN
F 1 "BD33KA5FP-E2" H 2700 7101 50  0000 C CNN
F 2 "Package_TO_SOT_SMD:TO-252-3_TabPin2" H 2700 7175 50  0001 C CIN
F 3 "https://www.diodes.com/assets/Datasheets/AP7361C.pdf" H 2700 6900 50  0001 C CNN
	1    2700 6950
	1    0    0    -1  
$EndComp
Wire Wire Line
	2050 7250 2700 7250
Connection ~ 2700 7250
Wire Wire Line
	2700 7250 3100 7250
Wire Wire Line
	4650 5850 5050 5850
$Comp
L Device:R R32
U 1 1
P 5050 5250
F 0 "R32" H 4980 5204 50  0000 R CNN
F 1 "1K2" H 4980 5295 50  0000 R CNN
F 2 "Resistor_SMD:R_0805_2012Metric" V 4980 5250 50  0001 C CNN
F 3 "~" H 5050 5250 50  0001 C CNN
	1    5050 5250
	-1   0    0    1   
$EndComp
Wire Wire Line
	5050 5400 5050 5450
Wire Wire Line
	5050 5750 5050 5850
Connection ~ 5050 5850
Wire Wire Line
	5050 5850 5400 5850
Wire Wire Line
	5050 5100 5050 5000
Wire Wire Line
	4650 5000 5050 5000
Connection ~ 5050 5000
Wire Wire Line
	5050 5000 5250 5000
$EndSCHEMATC
